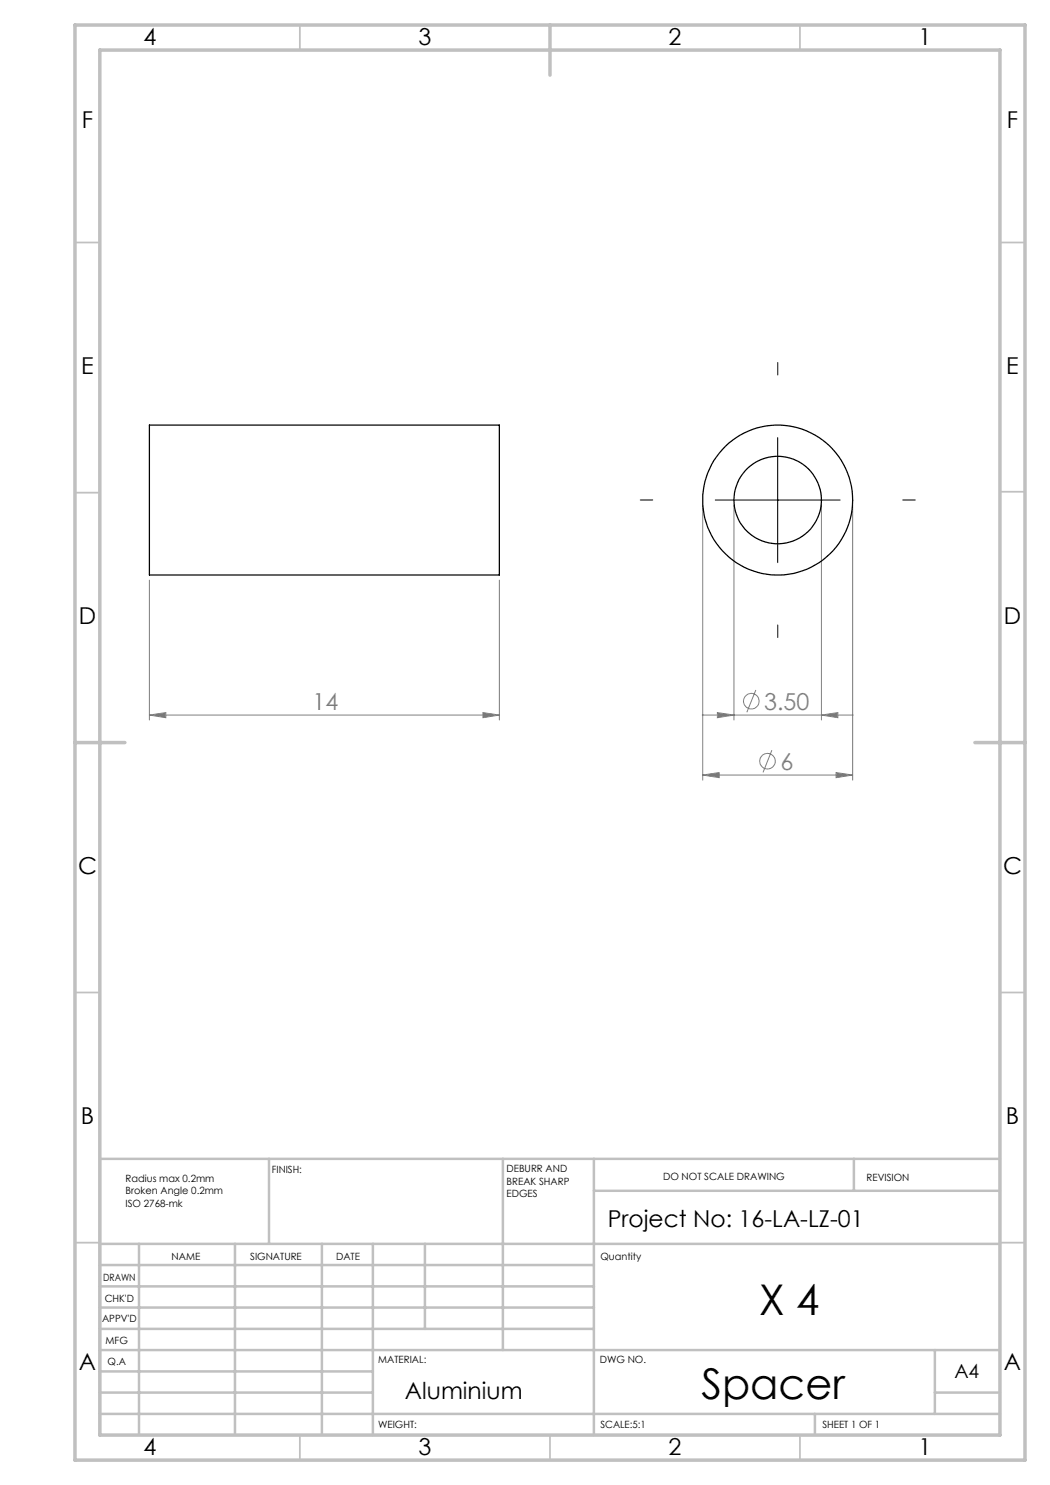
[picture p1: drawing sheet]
<svg xmlns="http://www.w3.org/2000/svg" width="210mm" height="297mm" viewBox="0 0 210 297" stroke-linecap="round" stroke-linejoin="round" font-family="sans-serif">
<g fill="none" stroke="#808080" stroke-width=".2">
<path d="M29.9 116v28M99.9 116v28M140.5 101v55M146.8 101v43M164.3 101v43M170.5 101v55M151.2 138l-1.8 4.4M29.9 143l3.3-.5v1zM29.9 143h70M96.6 142.5l3.3 .5-3.3 .5zM140.4 143h30.2M140.5 155l3.3-.5v1z"/>
<path d="M140.5 155h30M143.5 142.5l3.3 .5-3.3 .5zM154.4 150l-1.8 4.5M164.3 143l3.3-.5v1zM167.2 154.5l3.3 .5-3.3 .5z"/>
<circle cx="150.3" cy="140.2" r="1.56"/>
<circle cx="153.5" cy="152.2" r="1.55"/>
</g>
<path d="M155.6 75v-2.5M130.6 100h-2.5M180.6 100h2.5M155.6 125v2.5" fill="none" stroke="#000" stroke-width=".2" stroke-dasharray="15.2 1.3 1.3 1.3"/>
<path d="M155.5 87.5v25M143.1 100h24.9" fill="none" stroke="#000" stroke-width=".2"/>
<g fill="none" stroke="#c0c0c0" stroke-width=".35">
<path d="M60 5v5M160 5v5M15 48.5h5M200 48.5h5M15 98.5h5M200 98.4h5M15 198.5h5M200 198.5h5M15 248.5h5M200 248.5h5M60 287v5M110 287v5"/>
<path d="M160 287v5"/>
</g>
<g fill="none" stroke="#c0c0c0" stroke-width=".5">
<path d="M53.8 231.8v17M100.6 231.8v38.2M118.8 231.8v55.2M118.8 238.2h81.2M170.8 231.8v6.4M200 231.8h-180v55.2M20 248.8h180M20 257.3h98.8M20 253h98.8M27.8 248.8v38.2M47 248.8v38.2M64.4 248.8v38.2"/>
<path d="M74.6 248.8v38.2M85 248.8v17M20 265.8h98.8M20 261.5h98.8M20 278.5h54.6M20 274.3h54.6M20 270h180M187 278.5h13M187 270v12.8M20 282.8h180M163 282.8v4.2"/>
</g>
<path d="M15 5h190v287h-190zM20 10h180v277h-180zM110 5v10M15 148.5h10M195 148.5h10" fill="none" stroke="#c0c0c0" stroke-width=".7"/>
<path d="M29.9 143l3.3-.5v1zM96.6 142.5l3.3 .5-3.3 .5zM143.5 142.5l3.3 .5-3.3 .5zM164.3 143l3.3-.5v1zM140.5 155l3.3-.5v1zM167.2 154.5l3.3 .5-3.3 .5z" fill="#808080"/>
<g fill="none" stroke="#000" stroke-width=".25">
<path d="M29.9 85h70v30h-70z"/>
<circle cx="155.5" cy="100" r="15"/>
<circle cx="155.5" cy="100" r="8.8"/>
</g>
<g font-size="8.5">
<text x="151.8" y="263">X 4</text>
<text x="140.3" y="279.7">Spacer</text>
</g>
<g font-size="4.7">
<text x="28.7" y="9">4</text>
<text x="83.7" y="9">3</text>
<text x="133.7" y="9">2</text>
<text x="183.7" y="9">1</text>
<text x="16.4" y="25.5">F</text>
<text x="201.4" y="25.5">F</text>
<text x="16.2" y="74.7">E</text>
<text x="201.2" y="74.8">E</text>
<text x="15.8" y="124.7">D</text>
<text x="200.8" y="124.7">D</text>
<text x="15.6" y="174.7">C</text>
<text x="200.6" y="174.8">C</text>
<text x="16.2" y="224.7">B</text>
<text x="201.2" y="224.7">B</text>
<text x="121.5" y="245.3">Project No: 16-LA-LZ-01</text>
<text x="15.8" y="274">A</text>
<text x="200.8" y="274">A</text>
<text x="81" y="279.8">Aluminium</text>
<text x="28.7" y="291">4</text>
<text x="83.7" y="291">3</text>
<text x="133.7" y="291">2</text>
<text x="183.7" y="291">1</text>
</g>
<g font-size="4.7" fill="#808080">
<text x="62.5" y="142">14</text>
<text x="152.8" y="141.9">3.50</text>
<text x="156.1" y="153.9">6</text>
</g>
<text font-size="3.9" x="190.9" y="275.5">A4</text>
<g font-size="2">
<text x="25.1" y="236.4">Radius max 0.2mm</text>
<text x="25.1" y="238.9">Broken Angle 0.2mm</text>
<text x="54.4" y="234.6">FINISH:</text>
<text x="101.3" y="234.5">DEBURR AND</text>
<text x="101.3" y="237">BREAK SHARP</text>
<text x="101.3" y="239.5">EDGES</text>
<text x="132.6" y="236">DO NOT SCALE DRAWING</text>
<text x="173.3" y="236.2">REVISION</text>
<text x="25.1" y="241.4">ISO 2768-mk</text>
<text x="34.3" y="252">NAME</text>
<text x="50" y="251.9">SIGNATURE</text>
<text x="67.2" y="251.9">DATE</text>
<text x="120.1" y="251.9">Quantity</text>
<text x="20.6" y="256.1">DRAWN</text>
<text x="20.9" y="260.3">CHK'D</text>
<text x="20.4" y="264.4">APPV'D</text>
<text x="21.1" y="268.8">MFG</text>
<text x="21.5" y="273">Q.A</text>
<text x="75.6" y="272.5">MATERIAL:</text>
<text x="120" y="272.5">DWG NO.</text>
<text x="75.6" y="285.5">WEIGHT:</text>
<text x="120.1" y="285.6">SCALE:5:1</text>
<text x="164.5" y="285.6">SHEET 1 OF 1</text>
</g>
</svg>
